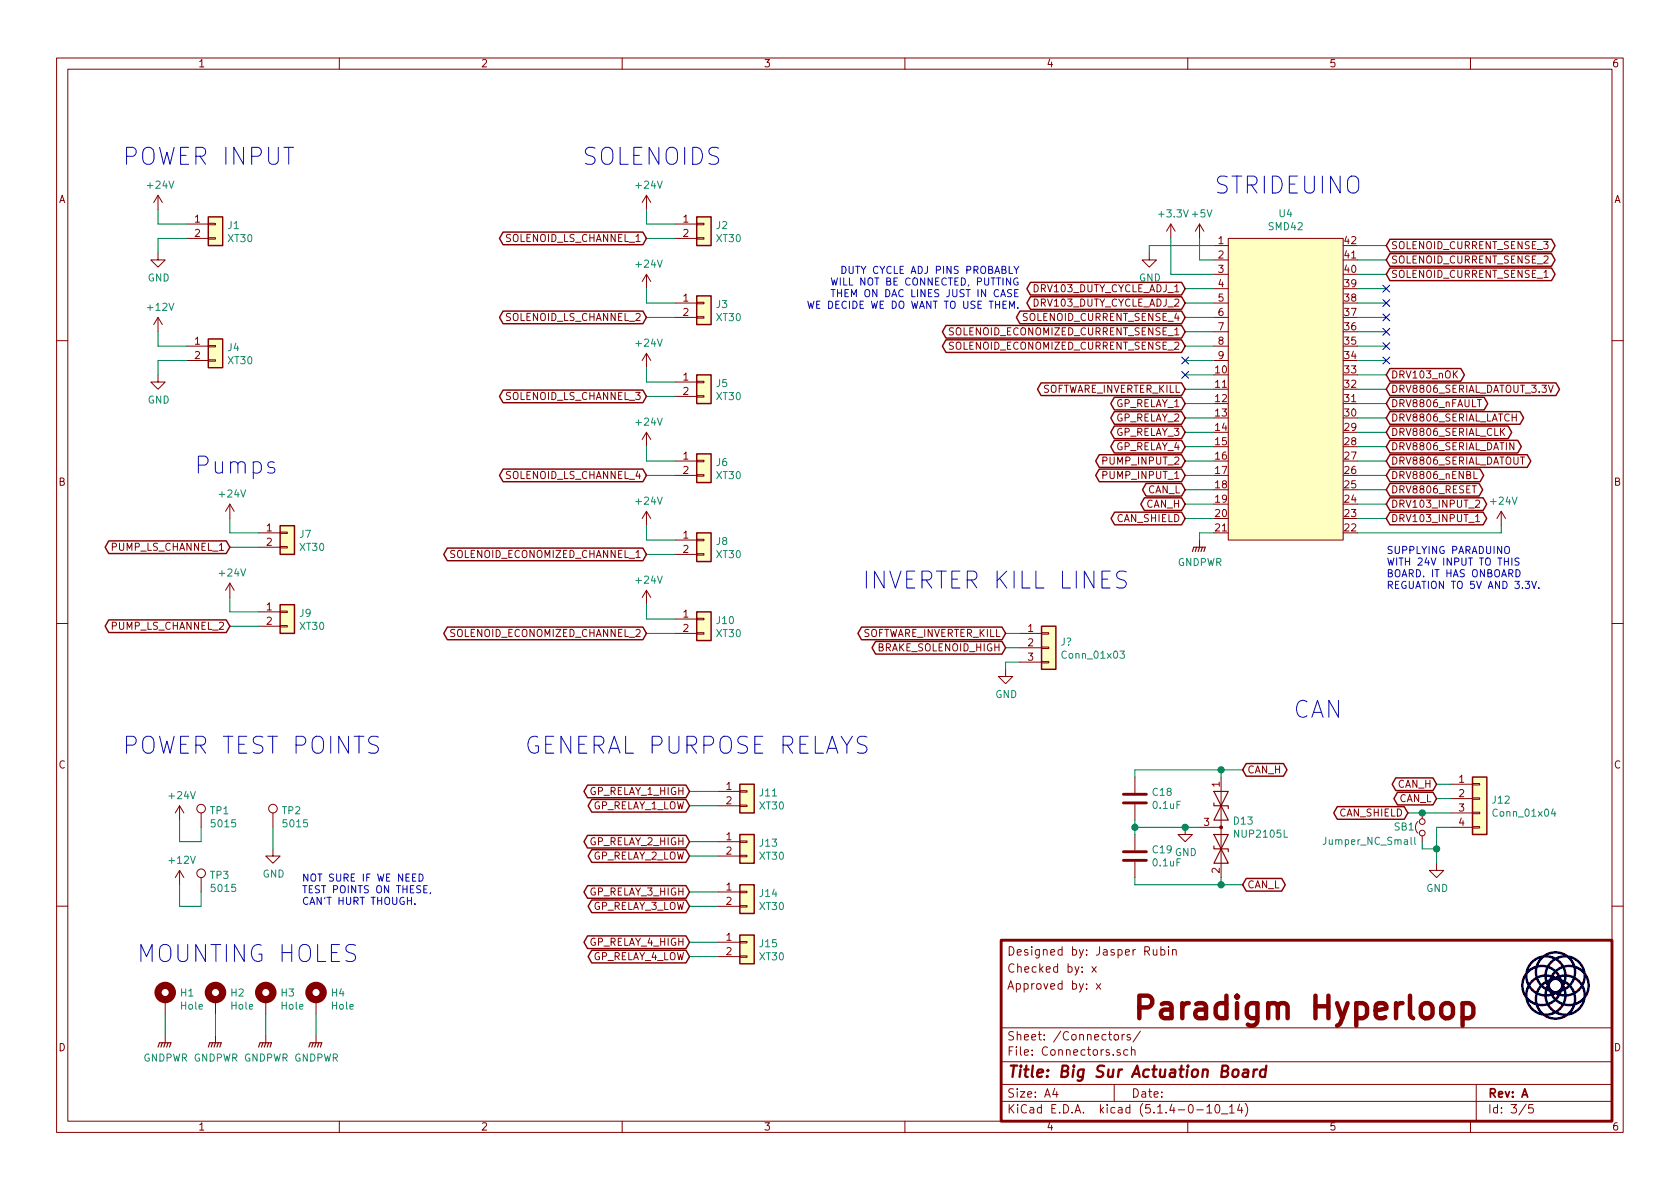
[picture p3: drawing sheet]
EESchema Schematic File Version 4
LIBS:BigSur-cache
EELAYER 30 0
EELAYER END
$Descr A4 11693 8268
encoding utf-8
Sheet 3 5
Title "Big Sur Actuation Board"
Date ""
Rev "A"
Comp "Paradigm Hyperloop"
Comment1 ""
Comment2 "x"
Comment3 "x"
Comment4 "Jasper Rubin"
$EndDescr
$Comp
L Connector_Generic:Conn_01x02 J1
U 1 1
P 1500 1550
AR Path="/5D71C3EA/5D7C2574" Ref="J1"  Part="1" 
AR Path="/5D7D29A6/5D7C2574" Ref="J?"  Part="1" 
F 0 "J1" H 1580 1542 50  0000 L CNN
F 1 "XT30" H 1580 1451 50  0000 L CNN
F 2 "" H 1500 1550 50  0001 C CNN
F 3 "~" H 1500 1550 50  0001 C CNN
	1    1500 1550
	1    0    0    -1  
$EndComp
Wire Wire Line
	1300 1550 1100 1550
Wire Wire Line
	1100 1550 1100 1450
Wire Wire Line
	1300 1650 1100 1650
Wire Wire Line
	1100 1650 1100 1750
$Comp
L power:+24V #PWR038
U 1 1
P 1100 1450
AR Path="/5D71C3EA/5D7C37EA" Ref="#PWR038"  Part="1" 
AR Path="/5D7D29A6/5D7C37EA" Ref="#PWR?"  Part="1" 
F 0 "#PWR038" H 1100 1300 50  0001 C CNN
F 1 "+24V" H 1115 1623 50  0000 C CNN
F 2 "" H 1100 1450 50  0001 C CNN
F 3 "" H 1100 1450 50  0001 C CNN
	1    1100 1450
	1    0    0    -1  
$EndComp
$Comp
L power:GND #PWR042
U 1 1
P 1100 1750
AR Path="/5D71C3EA/5D7C4463" Ref="#PWR042"  Part="1" 
AR Path="/5D7D29A6/5D7C4463" Ref="#PWR?"  Part="1" 
F 0 "#PWR042" H 1100 1500 50  0001 C CNN
F 1 "GND" H 1105 1577 50  0000 C CNN
F 2 "" H 1100 1750 50  0001 C CNN
F 3 "" H 1100 1750 50  0001 C CNN
	1    1100 1750
	1    0    0    -1  
$EndComp
$Comp
L Connector_Generic:Conn_01x02 J4
U 1 1
P 1500 2400
AR Path="/5D71C3EA/5D7CEB37" Ref="J4"  Part="1" 
AR Path="/5D7D29A6/5D7CEB37" Ref="J?"  Part="1" 
F 0 "J4" H 1580 2392 50  0000 L CNN
F 1 "XT30" H 1580 2301 50  0000 L CNN
F 2 "" H 1500 2400 50  0001 C CNN
F 3 "~" H 1500 2400 50  0001 C CNN
	1    1500 2400
	1    0    0    -1  
$EndComp
Wire Wire Line
	1300 2400 1100 2400
Wire Wire Line
	1100 2400 1100 2300
Wire Wire Line
	1300 2500 1100 2500
Wire Wire Line
	1100 2500 1100 2600
$Comp
L power:GND #PWR047
U 1 1
P 1100 2600
AR Path="/5D71C3EA/5D7CEB4F" Ref="#PWR047"  Part="1" 
AR Path="/5D7D29A6/5D7CEB4F" Ref="#PWR?"  Part="1" 
F 0 "#PWR047" H 1100 2350 50  0001 C CNN
F 1 "GND" H 1105 2427 50  0000 C CNN
F 2 "" H 1100 2600 50  0001 C CNN
F 3 "" H 1100 2600 50  0001 C CNN
	1    1100 2600
	1    0    0    -1  
$EndComp
$Comp
L power:+12V #PWR045
U 1 1
P 1100 2300
AR Path="/5D71C3EA/5D7CFD5E" Ref="#PWR045"  Part="1" 
AR Path="/5D7D29A6/5D7CFD5E" Ref="#PWR?"  Part="1" 
F 0 "#PWR045" H 1100 2150 50  0001 C CNN
F 1 "+12V" H 1115 2473 50  0000 C CNN
F 2 "" H 1100 2300 50  0001 C CNN
F 3 "" H 1100 2300 50  0001 C CNN
	1    1100 2300
	1    0    0    -1  
$EndComp
Text Notes 850  1150 0    118  ~ 0
POWER INPUT
Text Notes 8450 1350 0    118  ~ 0
STRIDEUINO
Text Notes 4050 1150 0    118  ~ 0
SOLENOIDS
$Comp
L Connector_Generic:Conn_01x02 J2
U 1 1
P 4900 1550
AR Path="/5D71C3EA/5DEDB1FB" Ref="J2"  Part="1" 
AR Path="/5D7D29A6/5DEDB1FB" Ref="J?"  Part="1" 
F 0 "J2" H 4980 1542 50  0000 L CNN
F 1 "XT30" H 4980 1451 50  0000 L CNN
F 2 "" H 4900 1550 50  0001 C CNN
F 3 "~" H 4900 1550 50  0001 C CNN
	1    4900 1550
	1    0    0    -1  
$EndComp
Wire Wire Line
	4700 1550 4500 1550
Wire Wire Line
	4500 1550 4500 1450
Wire Wire Line
	4700 1650 4500 1650
$Comp
L power:+24V #PWR039
U 1 1
P 4500 1450
AR Path="/5D71C3EA/5DEDB209" Ref="#PWR039"  Part="1" 
AR Path="/5D7D29A6/5DEDB209" Ref="#PWR?"  Part="1" 
F 0 "#PWR039" H 4500 1300 50  0001 C CNN
F 1 "+24V" H 4515 1623 50  0000 C CNN
F 2 "" H 4500 1450 50  0001 C CNN
F 3 "" H 4500 1450 50  0001 C CNN
	1    4500 1450
	1    0    0    -1  
$EndComp
Text GLabel 4500 1650 0    50   BiDi ~ 0
SOLENOID_LS_CHANNEL_1
$Comp
L Connector_Generic:Conn_01x02 J3
U 1 1
P 4900 2100
AR Path="/5D71C3EA/5DEDFC4A" Ref="J3"  Part="1" 
AR Path="/5D7D29A6/5DEDFC4A" Ref="J?"  Part="1" 
F 0 "J3" H 4980 2092 50  0000 L CNN
F 1 "XT30" H 4980 2001 50  0000 L CNN
F 2 "" H 4900 2100 50  0001 C CNN
F 3 "~" H 4900 2100 50  0001 C CNN
	1    4900 2100
	1    0    0    -1  
$EndComp
Wire Wire Line
	4700 2100 4500 2100
Wire Wire Line
	4500 2100 4500 2000
Wire Wire Line
	4700 2200 4500 2200
$Comp
L power:+24V #PWR044
U 1 1
P 4500 2000
AR Path="/5D71C3EA/5DEDFC57" Ref="#PWR044"  Part="1" 
AR Path="/5D7D29A6/5DEDFC57" Ref="#PWR?"  Part="1" 
F 0 "#PWR044" H 4500 1850 50  0001 C CNN
F 1 "+24V" H 4515 2173 50  0000 C CNN
F 2 "" H 4500 2000 50  0001 C CNN
F 3 "" H 4500 2000 50  0001 C CNN
	1    4500 2000
	1    0    0    -1  
$EndComp
Text GLabel 4500 2200 0    50   BiDi ~ 0
SOLENOID_LS_CHANNEL_2
$Comp
L Connector_Generic:Conn_01x02 J5
U 1 1
P 4900 2650
AR Path="/5D71C3EA/5DEE1763" Ref="J5"  Part="1" 
AR Path="/5D7D29A6/5DEE1763" Ref="J?"  Part="1" 
F 0 "J5" H 4980 2642 50  0000 L CNN
F 1 "XT30" H 4980 2551 50  0000 L CNN
F 2 "" H 4900 2650 50  0001 C CNN
F 3 "~" H 4900 2650 50  0001 C CNN
	1    4900 2650
	1    0    0    -1  
$EndComp
Wire Wire Line
	4700 2650 4500 2650
Wire Wire Line
	4500 2650 4500 2550
Wire Wire Line
	4700 2750 4500 2750
$Comp
L power:+24V #PWR046
U 1 1
P 4500 2550
AR Path="/5D71C3EA/5DEE1770" Ref="#PWR046"  Part="1" 
AR Path="/5D7D29A6/5DEE1770" Ref="#PWR?"  Part="1" 
F 0 "#PWR046" H 4500 2400 50  0001 C CNN
F 1 "+24V" H 4515 2723 50  0000 C CNN
F 2 "" H 4500 2550 50  0001 C CNN
F 3 "" H 4500 2550 50  0001 C CNN
	1    4500 2550
	1    0    0    -1  
$EndComp
Text GLabel 4500 2750 0    50   BiDi ~ 0
SOLENOID_LS_CHANNEL_3
$Comp
L Connector_Generic:Conn_01x02 J6
U 1 1
P 4900 3200
AR Path="/5D71C3EA/5DEE177B" Ref="J6"  Part="1" 
AR Path="/5D7D29A6/5DEE177B" Ref="J?"  Part="1" 
F 0 "J6" H 4980 3192 50  0000 L CNN
F 1 "XT30" H 4980 3101 50  0000 L CNN
F 2 "" H 4900 3200 50  0001 C CNN
F 3 "~" H 4900 3200 50  0001 C CNN
	1    4900 3200
	1    0    0    -1  
$EndComp
Wire Wire Line
	4700 3200 4500 3200
Wire Wire Line
	4500 3200 4500 3100
Wire Wire Line
	4700 3300 4500 3300
$Comp
L power:+24V #PWR048
U 1 1
P 4500 3100
AR Path="/5D71C3EA/5DEE1788" Ref="#PWR048"  Part="1" 
AR Path="/5D7D29A6/5DEE1788" Ref="#PWR?"  Part="1" 
F 0 "#PWR048" H 4500 2950 50  0001 C CNN
F 1 "+24V" H 4515 3273 50  0000 C CNN
F 2 "" H 4500 3100 50  0001 C CNN
F 3 "" H 4500 3100 50  0001 C CNN
	1    4500 3100
	1    0    0    -1  
$EndComp
Text GLabel 4500 3300 0    50   BiDi ~ 0
SOLENOID_LS_CHANNEL_4
$Comp
L Connector_Generic:Conn_01x02 J8
U 1 1
P 4900 3750
AR Path="/5D71C3EA/5DEE50F1" Ref="J8"  Part="1" 
AR Path="/5D7D29A6/5DEE50F1" Ref="J?"  Part="1" 
F 0 "J8" H 4980 3742 50  0000 L CNN
F 1 "XT30" H 4980 3651 50  0000 L CNN
F 2 "" H 4900 3750 50  0001 C CNN
F 3 "~" H 4900 3750 50  0001 C CNN
	1    4900 3750
	1    0    0    -1  
$EndComp
Wire Wire Line
	4700 3750 4500 3750
Wire Wire Line
	4500 3750 4500 3650
Wire Wire Line
	4700 3850 4500 3850
$Comp
L power:+24V #PWR050
U 1 1
P 4500 3650
AR Path="/5D71C3EA/5DEE50FE" Ref="#PWR050"  Part="1" 
AR Path="/5D7D29A6/5DEE50FE" Ref="#PWR?"  Part="1" 
F 0 "#PWR050" H 4500 3500 50  0001 C CNN
F 1 "+24V" H 4515 3823 50  0000 C CNN
F 2 "" H 4500 3650 50  0001 C CNN
F 3 "" H 4500 3650 50  0001 C CNN
	1    4500 3650
	1    0    0    -1  
$EndComp
Text GLabel 4500 3850 0    50   BiDi ~ 0
SOLENOID_ECONOMIZED_CHANNEL_1
$Comp
L Connector_Generic:Conn_01x02 J10
U 1 1
P 4900 4300
AR Path="/5D71C3EA/5DEE5109" Ref="J10"  Part="1" 
AR Path="/5D7D29A6/5DEE5109" Ref="J?"  Part="1" 
F 0 "J10" H 4980 4292 50  0000 L CNN
F 1 "XT30" H 4980 4201 50  0000 L CNN
F 2 "" H 4900 4300 50  0001 C CNN
F 3 "~" H 4900 4300 50  0001 C CNN
	1    4900 4300
	1    0    0    -1  
$EndComp
Wire Wire Line
	4700 4300 4500 4300
Wire Wire Line
	4500 4300 4500 4200
Wire Wire Line
	4700 4400 4500 4400
$Comp
L power:+24V #PWR054
U 1 1
P 4500 4200
AR Path="/5D71C3EA/5DEE5116" Ref="#PWR054"  Part="1" 
AR Path="/5D7D29A6/5DEE5116" Ref="#PWR?"  Part="1" 
F 0 "#PWR054" H 4500 4050 50  0001 C CNN
F 1 "+24V" H 4515 4373 50  0000 C CNN
F 2 "" H 4500 4200 50  0001 C CNN
F 3 "" H 4500 4200 50  0001 C CNN
	1    4500 4200
	1    0    0    -1  
$EndComp
Text GLabel 4500 4400 0    50   BiDi ~ 0
SOLENOID_ECONOMIZED_CHANNEL_2
Text Notes 1350 3300 0    118  ~ 0
Pumps
$Comp
L Connector_Generic:Conn_01x02 J7
U 1 1
P 2000 3700
AR Path="/5D71C3EA/5DEECBA9" Ref="J7"  Part="1" 
AR Path="/5D7D29A6/5DEECBA9" Ref="J?"  Part="1" 
F 0 "J7" H 2080 3692 50  0000 L CNN
F 1 "XT30" H 2080 3601 50  0000 L CNN
F 2 "" H 2000 3700 50  0001 C CNN
F 3 "~" H 2000 3700 50  0001 C CNN
	1    2000 3700
	1    0    0    -1  
$EndComp
Wire Wire Line
	1800 3700 1600 3700
Wire Wire Line
	1600 3700 1600 3600
Wire Wire Line
	1800 3800 1600 3800
$Comp
L power:+24V #PWR049
U 1 1
P 1600 3600
AR Path="/5D71C3EA/5DEECBB6" Ref="#PWR049"  Part="1" 
AR Path="/5D7D29A6/5DEECBB6" Ref="#PWR?"  Part="1" 
F 0 "#PWR049" H 1600 3450 50  0001 C CNN
F 1 "+24V" H 1615 3773 50  0000 C CNN
F 2 "" H 1600 3600 50  0001 C CNN
F 3 "" H 1600 3600 50  0001 C CNN
	1    1600 3600
	1    0    0    -1  
$EndComp
Text GLabel 1600 3800 0    50   BiDi ~ 0
PUMP_LS_CHANNEL_1
$Comp
L Connector_Generic:Conn_01x02 J9
U 1 1
P 2000 4250
AR Path="/5D71C3EA/5DEECBC1" Ref="J9"  Part="1" 
AR Path="/5D7D29A6/5DEECBC1" Ref="J?"  Part="1" 
F 0 "J9" H 2080 4242 50  0000 L CNN
F 1 "XT30" H 2080 4151 50  0000 L CNN
F 2 "" H 2000 4250 50  0001 C CNN
F 3 "~" H 2000 4250 50  0001 C CNN
	1    2000 4250
	1    0    0    -1  
$EndComp
Wire Wire Line
	1800 4250 1600 4250
Wire Wire Line
	1600 4250 1600 4150
Wire Wire Line
	1800 4350 1600 4350
$Comp
L power:+24V #PWR053
U 1 1
P 1600 4150
AR Path="/5D71C3EA/5DEECBCE" Ref="#PWR053"  Part="1" 
AR Path="/5D7D29A6/5DEECBCE" Ref="#PWR?"  Part="1" 
F 0 "#PWR053" H 1600 4000 50  0001 C CNN
F 1 "+24V" H 1615 4323 50  0000 C CNN
F 2 "" H 1600 4150 50  0001 C CNN
F 3 "" H 1600 4150 50  0001 C CNN
	1    1600 4150
	1    0    0    -1  
$EndComp
Text GLabel 1600 4350 0    50   BiDi ~ 0
PUMP_LS_CHANNEL_2
Text Notes 7100 2150 2    50   ~ 0
DUTY CYCLE ADJ PINS PROBABLY\nWILL NOT BE CONNECTED, PUTTING\nTHEM ON DAC LINES JUST IN CASE\nWE DECIDE WE DO WANT TO USE THEM.
Text Notes 850  5250 0    118  ~ 0
POWER TEST POINTS
$Comp
L Connector:TestPoint TP1
U 1 1
P 1400 5750
F 0 "TP1" H 1458 5868 50  0000 L CNN
F 1 "5015" H 1458 5777 50  0000 L CNN
F 2 "BigSur:Keystone_TP_SMD_5015" H 1600 5750 50  0001 C CNN
F 3 "https://www.keyelco.com/userAssets/file/M65p55.pdf" H 1600 5750 50  0001 C CNN
F 4 "https://www.digikey.ca/product-detail/en/keystone-electronics/5015/36-5015CT-ND/278886" H 1400 5750 50  0001 C CNN "Digikey"
	1    1400 5750
	1    0    0    -1  
$EndComp
$Comp
L power:+24V #PWR055
U 1 1
P 1250 5700
AR Path="/5D71C3EA/5D9BEB73" Ref="#PWR055"  Part="1" 
AR Path="/5D7D29A6/5D9BEB73" Ref="#PWR?"  Part="1" 
F 0 "#PWR055" H 1250 5550 50  0001 C CNN
F 1 "+24V" H 1265 5873 50  0000 C CNN
F 2 "" H 1250 5700 50  0001 C CNN
F 3 "" H 1250 5700 50  0001 C CNN
	1    1250 5700
	1    0    0    -1  
$EndComp
Wire Wire Line
	1250 5700 1250 5850
Wire Wire Line
	1400 5750 1400 5850
Wire Wire Line
	1400 5850 1250 5850
$Comp
L power:GND #PWR057
U 1 1
P 1900 5900
F 0 "#PWR057" H 1900 5650 50  0001 C CNN
F 1 "GND" H 1905 5727 50  0000 C CNN
F 2 "" H 1900 5900 50  0001 C CNN
F 3 "" H 1900 5900 50  0001 C CNN
	1    1900 5900
	1    0    0    -1  
$EndComp
Wire Wire Line
	1900 5900 1900 5750
Wire Wire Line
	1250 6150 1250 6300
Wire Wire Line
	1400 6200 1400 6300
Wire Wire Line
	1400 6300 1250 6300
$Comp
L power:+12V #PWR059
U 1 1
P 1250 6150
F 0 "#PWR059" H 1250 6000 50  0001 C CNN
F 1 "+12V" H 1265 6323 50  0000 C CNN
F 2 "" H 1250 6150 50  0001 C CNN
F 3 "" H 1250 6150 50  0001 C CNN
	1    1250 6150
	1    0    0    -1  
$EndComp
Text Notes 2100 6300 0    50   ~ 0
NOT SURE IF WE NEED\nTEST POINTS ON THESE,\nCAN’T HURT THOUGH.
Text Notes 9000 5000 0    118  ~ 0
CAN
Text GLabel 8650 5350 2    50   BiDi ~ 0
CAN_H
Text GLabel 8650 6150 2    50   BiDi ~ 0
CAN_L
Text GLabel 9800 5650 0    50   BiDi ~ 0
CAN_SHIELD
Wire Wire Line
	8650 6150 8500 6150
Wire Wire Line
	8650 5350 8500 5350
$Comp
L GeneralMCU-Example:SMD42 U4
U 1 1
P 8950 2500
F 0 "U4" H 8950 3525 50  0000 C CNN
F 1 "SMD42" H 8950 3434 50  0000 C CNN
F 2 "GeneralMCU_Example:SMD42-FTP" H 8950 2500 50  0001 C CNN
F 3 "" H 8950 2500 50  0001 C CNN
	1    8950 2500
	1    0    0    -1  
$EndComp
Text Notes 3650 5250 0    118  ~ 0
GENERAL PURPOSE RELAYS
$Comp
L Connector_Generic:Conn_01x02 J11
U 1 1
P 5200 5500
AR Path="/5D71C3EA/5DA968D2" Ref="J11"  Part="1" 
AR Path="/5D7D29A6/5DA968D2" Ref="J?"  Part="1" 
F 0 "J11" H 5280 5492 50  0000 L CNN
F 1 "XT30" H 5280 5401 50  0000 L CNN
F 2 "" H 5200 5500 50  0001 C CNN
F 3 "~" H 5200 5500 50  0001 C CNN
	1    5200 5500
	1    0    0    -1  
$EndComp
Wire Wire Line
	5000 5500 4800 5500
Wire Wire Line
	5000 5600 4800 5600
Text GLabel 4800 5600 0    50   BiDi ~ 0
GP_RELAY_1_LOW
Text GLabel 4800 5500 0    50   BiDi ~ 0
GP_RELAY_1_HIGH
Text Notes 950  6700 0    118  ~ 0
MOUNTING HOLES
$Comp
L power:GNDPWR #PWR060
U 1 1
P 1150 7200
F 0 "#PWR060" H 1150 7000 50  0001 C CNN
F 1 "GNDPWR" H 1154 7046 50  0000 C CNN
F 2 "" H 1150 7150 50  0001 C CNN
F 3 "" H 1150 7150 50  0001 C CNN
	1    1150 7200
	1    0    0    -1  
$EndComp
Wire Wire Line
	1150 7050 1150 7200
$Comp
L power:GNDPWR #PWR061
U 1 1
P 1500 7200
F 0 "#PWR061" H 1500 7000 50  0001 C CNN
F 1 "GNDPWR" H 1504 7046 50  0000 C CNN
F 2 "" H 1500 7150 50  0001 C CNN
F 3 "" H 1500 7150 50  0001 C CNN
	1    1500 7200
	1    0    0    -1  
$EndComp
Wire Wire Line
	1500 7050 1500 7200
$Comp
L power:GNDPWR #PWR062
U 1 1
P 1850 7200
F 0 "#PWR062" H 1850 7000 50  0001 C CNN
F 1 "GNDPWR" H 1854 7046 50  0000 C CNN
F 2 "" H 1850 7150 50  0001 C CNN
F 3 "" H 1850 7150 50  0001 C CNN
	1    1850 7200
	1    0    0    -1  
$EndComp
Wire Wire Line
	1850 7050 1850 7200
$Comp
L power:GNDPWR #PWR063
U 1 1
P 2200 7200
F 0 "#PWR063" H 2200 7000 50  0001 C CNN
F 1 "GNDPWR" H 2204 7046 50  0000 C CNN
F 2 "" H 2200 7150 50  0001 C CNN
F 3 "" H 2200 7150 50  0001 C CNN
	1    2200 7200
	1    0    0    -1  
$EndComp
Wire Wire Line
	2200 7050 2200 7200
$Comp
L Device:D_TVS_x2_AAC D13
U 1 1
P 8500 5750
F 0 "D13" V 8454 5829 50  0000 L CNN
F 1 "NUP2105L" V 8545 5829 50  0000 L CNN
F 2 "Package_TO_SOT_SMD:SOT-23" H 8350 5750 50  0001 C CNN
F 3 "https://www.onsemi.com/pub/Collateral/NUP2105L-D.PDF" H 8350 5750 50  0001 C CNN
F 4 "https://www.digikey.ca/product-detail/en/on-semiconductor/NUP2105LT1G/NUP2105LT1GOSCT-ND/1485001" V 8500 5750 50  0001 C CNN "Digikey"
	1    8500 5750
	0    1    1    0   
$EndComp
$Comp
L power:GND #PWR056
U 1 1
P 8250 5750
F 0 "#PWR056" H 8250 5500 50  0001 C CNN
F 1 "GND" H 8255 5577 50  0000 C CNN
F 2 "" H 8250 5750 50  0001 C CNN
F 3 "" H 8250 5750 50  0001 C CNN
	1    8250 5750
	1    0    0    -1  
$EndComp
Wire Wire Line
	7900 5750 7900 5800
Wire Wire Line
	7900 5750 7900 5700
Connection ~ 7900 5750
Wire Wire Line
	7900 5400 7900 5350
Wire Wire Line
	7900 5350 8500 5350
Wire Wire Line
	8500 5350 8500 5400
Wire Wire Line
	8500 6100 8500 6150
Wire Wire Line
	8500 6150 7900 6150
Wire Wire Line
	7900 6150 7900 6100
Connection ~ 8500 6150
Connection ~ 8500 5350
Wire Wire Line
	7900 5750 8250 5750
Connection ~ 8250 5750
Wire Wire Line
	8250 5750 8350 5750
$Comp
L Connector_Generic:Conn_01x04 J12
U 1 1
P 10300 5550
F 0 "J12" H 10380 5542 50  0000 L CNN
F 1 "Conn_01x04" H 10380 5451 50  0000 L CNN
F 2 "" H 10300 5550 50  0001 C CNN
F 3 "~" H 10300 5550 50  0001 C CNN
	1    10300 5550
	1    0    0    -1  
$EndComp
Text GLabel 10000 5450 0    50   BiDi ~ 0
CAN_H
Wire Wire Line
	10000 5450 10100 5450
Wire Wire Line
	10100 5550 10000 5550
Text GLabel 10000 5550 0    50   BiDi ~ 0
CAN_L
Wire Wire Line
	10100 5750 10000 5750
Wire Wire Line
	9800 5650 9900 5650
$Comp
L Device:Jumper_NC_Small SB1
U 1 1
P 9900 5750
F 0 "SB1" V 9900 5950 50  0000 R CNN
F 1 "Jumper_NC_Small" V 9800 6450 50  0000 R CNN
F 2 "Jumper:SolderJumper-2_P1.3mm_Open_RoundedPad1.0x1.5mm" H 9900 5750 50  0001 C CNN
F 3 "~" H 9900 5750 50  0001 C CNN
	1    9900 5750
	0    -1   -1   0   
$EndComp
Connection ~ 9900 5650
Wire Wire Line
	9900 5650 10100 5650
Wire Wire Line
	10000 5750 10000 5900
Wire Wire Line
	10000 5900 9900 5900
Wire Wire Line
	9900 5900 9900 5850
Wire Wire Line
	10000 5900 10000 6000
Connection ~ 10000 5900
$Comp
L power:GND #PWR058
U 1 1
P 10000 6000
F 0 "#PWR058" H 10000 5750 50  0001 C CNN
F 1 "GND" H 10005 5827 50  0000 C CNN
F 2 "" H 10000 6000 50  0001 C CNN
F 3 "" H 10000 6000 50  0001 C CNN
	1    10000 6000
	1    0    0    -1  
$EndComp
$Comp
L Mechanical:MountingHole_Pad H1
U 1 1
P 1150 6950
F 0 "H1" H 1250 6999 50  0000 L CNN
F 1 "Hole" H 1250 6908 50  0000 L CNN
F 2 "MountingHole:MountingHole_4.3mm_M4_Pad" H 1150 6950 50  0001 C CNN
F 3 "~" H 1150 6950 50  0001 C CNN
	1    1150 6950
	1    0    0    -1  
$EndComp
$Comp
L Mechanical:MountingHole_Pad H2
U 1 1
P 1500 6950
F 0 "H2" H 1600 6999 50  0000 L CNN
F 1 "Hole" H 1600 6908 50  0000 L CNN
F 2 "MountingHole:MountingHole_4.3mm_M4_Pad" H 1500 6950 50  0001 C CNN
F 3 "~" H 1500 6950 50  0001 C CNN
	1    1500 6950
	1    0    0    -1  
$EndComp
$Comp
L Mechanical:MountingHole_Pad H3
U 1 1
P 1850 6950
F 0 "H3" H 1950 6999 50  0000 L CNN
F 1 "Hole" H 1950 6908 50  0000 L CNN
F 2 "MountingHole:MountingHole_4.3mm_M4_Pad" H 1850 6950 50  0001 C CNN
F 3 "~" H 1850 6950 50  0001 C CNN
	1    1850 6950
	1    0    0    -1  
$EndComp
$Comp
L Mechanical:MountingHole_Pad H4
U 1 1
P 2200 6950
F 0 "H4" H 2300 6999 50  0000 L CNN
F 1 "Hole" H 2300 6908 50  0000 L CNN
F 2 "MountingHole:MountingHole_4.3mm_M4_Pad" H 2200 6950 50  0001 C CNN
F 3 "~" H 2200 6950 50  0001 C CNN
	1    2200 6950
	1    0    0    -1  
$EndComp
Wire Wire Line
	8000 1700 8000 1750
$Comp
L power:GND #PWR043
U 1 1
P 8000 1750
AR Path="/5D71C3EA/5DA29EA8" Ref="#PWR043"  Part="1" 
AR Path="/5D7D29A6/5DA29EA8" Ref="#PWR?"  Part="1" 
F 0 "#PWR043" H 8000 1500 50  0001 C CNN
F 1 "GND" H 8005 1577 50  0000 C CNN
F 2 "" H 8000 1750 50  0001 C CNN
F 3 "" H 8000 1750 50  0001 C CNN
	1    8000 1750
	1    0    0    -1  
$EndComp
$Comp
L power:+5V #PWR041
U 1 1
P 8350 1650
F 0 "#PWR041" H 8350 1500 50  0001 C CNN
F 1 "+5V" H 8365 1823 50  0000 C CNN
F 2 "" H 8350 1650 50  0001 C CNN
F 3 "" H 8350 1650 50  0001 C CNN
	1    8350 1650
	1    0    0    -1  
$EndComp
Wire Wire Line
	8350 1650 8350 1800
Wire Wire Line
	8350 1800 8450 1800
$Comp
L power:+3.3V #PWR040
U 1 1
P 8150 1650
F 0 "#PWR040" H 8150 1500 50  0001 C CNN
F 1 "+3.3V" H 8165 1823 50  0000 C CNN
F 2 "" H 8150 1650 50  0001 C CNN
F 3 "" H 8150 1650 50  0001 C CNN
	1    8150 1650
	1    0    0    -1  
$EndComp
Wire Wire Line
	8450 1700 8000 1700
Wire Wire Line
	8150 1650 8150 1900
Wire Wire Line
	8150 1900 8450 1900
Wire Wire Line
	8450 2000 8250 2000
Text GLabel 8250 2000 0    50   BiDi ~ 0
DRV103_DUTY_CYCLE_ADJ_1
Wire Wire Line
	8450 2100 8250 2100
Text GLabel 8250 2100 0    50   BiDi ~ 0
DRV103_DUTY_CYCLE_ADJ_2
Wire Wire Line
	8450 2200 8250 2200
Wire Wire Line
	8450 2300 8250 2300
Wire Wire Line
	8450 2400 8250 2400
Text GLabel 8250 2200 0    50   BiDi ~ 0
SOLENOID_CURRENT_SENSE_4
Text GLabel 8250 2300 0    50   BiDi ~ 0
SOLENOID_ECONOMIZED_CURRENT_SENSE_1
Text GLabel 8250 2400 0    50   BiDi ~ 0
SOLENOID_ECONOMIZED_CURRENT_SENSE_2
Wire Wire Line
	8450 2500 8250 2500
NoConn ~ 8250 2500
Wire Wire Line
	8450 2600 8250 2600
NoConn ~ 8250 2600
Wire Wire Line
	8250 2700 8450 2700
Wire Wire Line
	8250 2800 8450 2800
Wire Wire Line
	8250 2900 8450 2900
Wire Wire Line
	8250 3000 8450 3000
Wire Wire Line
	8250 3100 8450 3100
Wire Wire Line
	8250 3200 8450 3200
Text GLabel 8250 3200 0    50   BiDi ~ 0
PUMP_INPUT_2
Wire Wire Line
	8250 3300 8450 3300
Text GLabel 8250 3300 0    50   BiDi ~ 0
PUMP_INPUT_1
Wire Wire Line
	8250 3400 8450 3400
Wire Wire Line
	8250 3500 8450 3500
Text GLabel 8250 3500 0    50   BiDi ~ 0
CAN_H
Text GLabel 8250 3400 0    50   BiDi ~ 0
CAN_L
Wire Wire Line
	8250 3600 8450 3600
Text GLabel 8250 3600 0    50   BiDi ~ 0
CAN_SHIELD
$Comp
L power:GNDPWR #PWR052
U 1 1
P 8350 3750
F 0 "#PWR052" H 8350 3550 50  0001 C CNN
F 1 "GNDPWR" H 8354 3596 50  0000 C CNN
F 2 "" H 8350 3700 50  0001 C CNN
F 3 "" H 8350 3700 50  0001 C CNN
	1    8350 3750
	1    0    0    -1  
$EndComp
Wire Wire Line
	8350 3750 8350 3700
Wire Wire Line
	8350 3700 8450 3700
Wire Wire Line
	9450 1700 9650 1700
Text GLabel 9650 1700 2    50   BiDi ~ 0
SOLENOID_CURRENT_SENSE_3
Wire Wire Line
	9450 1800 9650 1800
Text GLabel 9650 1800 2    50   BiDi ~ 0
SOLENOID_CURRENT_SENSE_2
Wire Wire Line
	9450 1900 9650 1900
Text GLabel 9650 1900 2    50   BiDi ~ 0
SOLENOID_CURRENT_SENSE_1
Wire Wire Line
	9450 2000 9650 2000
NoConn ~ 9650 2000
Wire Wire Line
	9450 2100 9650 2100
NoConn ~ 9650 2100
Wire Wire Line
	9450 2200 9650 2200
NoConn ~ 9650 2200
Wire Wire Line
	9450 2300 9650 2300
NoConn ~ 9650 2300
Wire Wire Line
	9450 2400 9650 2400
NoConn ~ 9650 2400
Wire Wire Line
	9450 2500 9650 2500
NoConn ~ 9650 2500
Wire Wire Line
	9650 2600 9450 2600
Wire Wire Line
	9650 2700 9450 2700
Wire Wire Line
	9650 2800 9450 2800
Wire Wire Line
	9650 2900 9450 2900
Text GLabel 9650 2900 2    50   BiDi ~ 0
DRV8806_SERIAL_LATCH
Wire Wire Line
	9650 3000 9450 3000
Text GLabel 9650 3000 2    50   BiDi ~ 0
DRV8806_SERIAL_CLK
Wire Wire Line
	9650 3100 9450 3100
Text GLabel 9650 3100 2    50   BiDi ~ 0
DRV8806_SERIAL_DATIN
Wire Wire Line
	9650 3200 9450 3200
Text GLabel 9650 3200 2    50   BiDi ~ 0
DRV8806_SERIAL_DATOUT
Wire Wire Line
	9650 3300 9450 3300
Text GLabel 9650 3300 2    50   BiDi ~ 0
DRV8806_nENBL
Wire Wire Line
	9650 3400 9450 3400
Text GLabel 9650 3400 2    50   BiDi ~ 0
DRV8806_RESET
Wire Wire Line
	9650 3600 9450 3600
Text GLabel 9650 3600 2    50   BiDi ~ 0
DRV103_INPUT_1
Wire Wire Line
	9650 3500 9450 3500
Text GLabel 9650 3500 2    50   BiDi ~ 0
DRV103_INPUT_2
Wire Wire Line
	10450 3700 10450 3650
$Comp
L power:+24V #PWR051
U 1 1
P 10450 3650
F 0 "#PWR051" H 10450 3500 50  0001 C CNN
F 1 "+24V" H 10465 3823 50  0000 C CNN
F 2 "" H 10450 3650 50  0001 C CNN
F 3 "" H 10450 3650 50  0001 C CNN
	1    10450 3650
	1    0    0    -1  
$EndComp
Wire Wire Line
	10450 3700 9450 3700
Text GLabel 9650 2800 2    50   BiDi ~ 0
DRV8806_nFAULT
Text GLabel 9650 2700 2    50   BiDi ~ 0
DRV8806_SERIAL_DATOUT_3.3V
Text GLabel 9650 2600 2    50   BiDi ~ 0
DRV103_nOK
$Comp
L Device:C C?
U 1 1
P 7900 5550
AR Path="/5D6EB2B2/5DAA6B1E" Ref="C?"  Part="1" 
AR Path="/5D71C3EA/5DAA6B1E" Ref="C18"  Part="1" 
AR Path="/5D765C4F/5DAA6B1E" Ref="C?"  Part="1" 
F 0 "C18" H 8015 5596 50  0000 L CNN
F 1 "0.1uF" H 8015 5505 50  0000 L CNN
F 2 "Capacitor_SMD:C_0603_1608Metric_Pad1.05x0.95mm_HandSolder" H 7900 5550 50  0001 C CNN
F 3 "http://www.samsungsem.com/kr/support/product-search/mlcc/__icsFiles/afieldfile/2019/06/18/CL10B104KB8NNNC-19.pdf" H 7900 5550 50  0001 C CNN
F 4 "CL10B104KB8NNNC" H 7900 5550 50  0001 C CNN "Part Number"
F 5 "https://www.digikey.ca/product-detail/en/samsung-electro-mechanics/CL10B104KB8NNNC/1276-1000-1-ND/3889086" H 7900 5550 50  0001 C CNN "Digikey"
	1    7900 5550
	1    0    0    -1  
$EndComp
$Comp
L Device:C C?
U 1 1
P 7900 5950
AR Path="/5D6EB2B2/5DAAA19E" Ref="C?"  Part="1" 
AR Path="/5D71C3EA/5DAAA19E" Ref="C19"  Part="1" 
AR Path="/5D765C4F/5DAAA19E" Ref="C?"  Part="1" 
F 0 "C19" H 8015 5996 50  0000 L CNN
F 1 "0.1uF" H 8015 5905 50  0000 L CNN
F 2 "Capacitor_SMD:C_0603_1608Metric_Pad1.05x0.95mm_HandSolder" H 7900 5950 50  0001 C CNN
F 3 "http://www.samsungsem.com/kr/support/product-search/mlcc/__icsFiles/afieldfile/2019/06/18/CL10B104KB8NNNC-19.pdf" H 7900 5950 50  0001 C CNN
F 4 "CL10B104KB8NNNC" H 7900 5950 50  0001 C CNN "Part Number"
F 5 "https://www.digikey.ca/product-detail/en/samsung-electro-mechanics/CL10B104KB8NNNC/1276-1000-1-ND/3889086" H 7900 5950 50  0001 C CNN "Digikey"
	1    7900 5950
	1    0    0    -1  
$EndComp
$Comp
L Connector_Generic:Conn_01x02 J13
U 1 1
P 5200 5850
AR Path="/5D71C3EA/5DAE47FD" Ref="J13"  Part="1" 
AR Path="/5D7D29A6/5DAE47FD" Ref="J?"  Part="1" 
F 0 "J13" H 5280 5842 50  0000 L CNN
F 1 "XT30" H 5280 5751 50  0000 L CNN
F 2 "" H 5200 5850 50  0001 C CNN
F 3 "~" H 5200 5850 50  0001 C CNN
	1    5200 5850
	1    0    0    -1  
$EndComp
Wire Wire Line
	5000 5850 4800 5850
Wire Wire Line
	5000 5950 4800 5950
Text GLabel 4800 5950 0    50   BiDi ~ 0
GP_RELAY_2_LOW
Text GLabel 4800 5850 0    50   BiDi ~ 0
GP_RELAY_2_HIGH
$Comp
L Connector_Generic:Conn_01x02 J14
U 1 1
P 5200 6200
AR Path="/5D71C3EA/5DAE81B4" Ref="J14"  Part="1" 
AR Path="/5D7D29A6/5DAE81B4" Ref="J?"  Part="1" 
F 0 "J14" H 5280 6192 50  0000 L CNN
F 1 "XT30" H 5280 6101 50  0000 L CNN
F 2 "" H 5200 6200 50  0001 C CNN
F 3 "~" H 5200 6200 50  0001 C CNN
	1    5200 6200
	1    0    0    -1  
$EndComp
Wire Wire Line
	5000 6200 4800 6200
Wire Wire Line
	5000 6300 4800 6300
Text GLabel 4800 6300 0    50   BiDi ~ 0
GP_RELAY_3_LOW
Text GLabel 4800 6200 0    50   BiDi ~ 0
GP_RELAY_3_HIGH
$Comp
L Connector_Generic:Conn_01x02 J15
U 1 1
P 5200 6550
AR Path="/5D71C3EA/5DAE81C2" Ref="J15"  Part="1" 
AR Path="/5D7D29A6/5DAE81C2" Ref="J?"  Part="1" 
F 0 "J15" H 5280 6542 50  0000 L CNN
F 1 "XT30" H 5280 6451 50  0000 L CNN
F 2 "" H 5200 6550 50  0001 C CNN
F 3 "~" H 5200 6550 50  0001 C CNN
	1    5200 6550
	1    0    0    -1  
$EndComp
Wire Wire Line
	5000 6550 4800 6550
Wire Wire Line
	5000 6650 4800 6650
Text GLabel 4800 6650 0    50   BiDi ~ 0
GP_RELAY_4_LOW
Text GLabel 4800 6550 0    50   BiDi ~ 0
GP_RELAY_4_HIGH
Text GLabel 8250 2800 0    50   BiDi ~ 0
GP_RELAY_1
Text GLabel 8250 2900 0    50   BiDi ~ 0
GP_RELAY_2
Text GLabel 8250 3000 0    50   BiDi ~ 0
GP_RELAY_3
Text GLabel 8250 3100 0    50   BiDi ~ 0
GP_RELAY_4
$Comp
L Connector:TestPoint TP3
U 1 1
P 1400 6200
F 0 "TP3" H 1458 6318 50  0000 L CNN
F 1 "5015" H 1458 6227 50  0000 L CNN
F 2 "BigSur:Keystone_TP_SMD_5015" H 1600 6200 50  0001 C CNN
F 3 "https://www.keyelco.com/userAssets/file/M65p55.pdf" H 1600 6200 50  0001 C CNN
F 4 "https://www.digikey.ca/product-detail/en/keystone-electronics/5015/36-5015CT-ND/278886" H 1400 6200 50  0001 C CNN "Digikey"
	1    1400 6200
	1    0    0    -1  
$EndComp
$Comp
L Connector:TestPoint TP2
U 1 1
P 1900 5750
F 0 "TP2" H 1958 5868 50  0000 L CNN
F 1 "5015" H 1958 5777 50  0000 L CNN
F 2 "BigSur:Keystone_TP_SMD_5015" H 2100 5750 50  0001 C CNN
F 3 "https://www.keyelco.com/userAssets/file/M65p55.pdf" H 2100 5750 50  0001 C CNN
F 4 "https://www.digikey.ca/product-detail/en/keystone-electronics/5015/36-5015CT-ND/278886" H 1900 5750 50  0001 C CNN "Digikey"
	1    1900 5750
	1    0    0    -1  
$EndComp
Text Notes 9650 4100 0    50   ~ 0
SUPPLYING PARADUINO\nWITH 24V INPUT TO THIS\nBOARD. IT HAS ONBOARD\nREGUATION TO 5V AND 3.3V.
Text Notes 6000 4100 0    118  ~ 0
INVERTER KILL LINES
Text GLabel 8250 2700 0    50   BiDi ~ 0
SOFTWARE_INVERTER_KILL
$Comp
L Connector_Generic:Conn_01x03 J?
U 1 1
P 7300 4500
F 0 "J?" H 7380 4542 50  0000 L CNN
F 1 "Conn_01x03" H 7380 4451 50  0000 L CNN
F 2 "" H 7300 4500 50  0001 C CNN
F 3 "~" H 7300 4500 50  0001 C CNN
	1    7300 4500
	1    0    0    -1  
$EndComp
Text GLabel 7000 4400 0    50   BiDi ~ 0
SOFTWARE_INVERTER_KILL
Wire Wire Line
	7000 4400 7100 4400
Wire Wire Line
	7100 4500 7000 4500
Text GLabel 7000 4500 0    50   BiDi ~ 0
BRAKE_SOLENOID_HIGH
Wire Wire Line
	7100 4600 7000 4600
Wire Wire Line
	7000 4600 7000 4650
$Comp
L power:GND #PWR?
U 1 1
P 7000 4650
F 0 "#PWR?" H 7000 4400 50  0001 C CNN
F 1 "GND" H 7005 4477 50  0000 C CNN
F 2 "" H 7000 4650 50  0001 C CNN
F 3 "" H 7000 4650 50  0001 C CNN
	1    7000 4650
	1    0    0    -1  
$EndComp
$EndSCHEMATC
